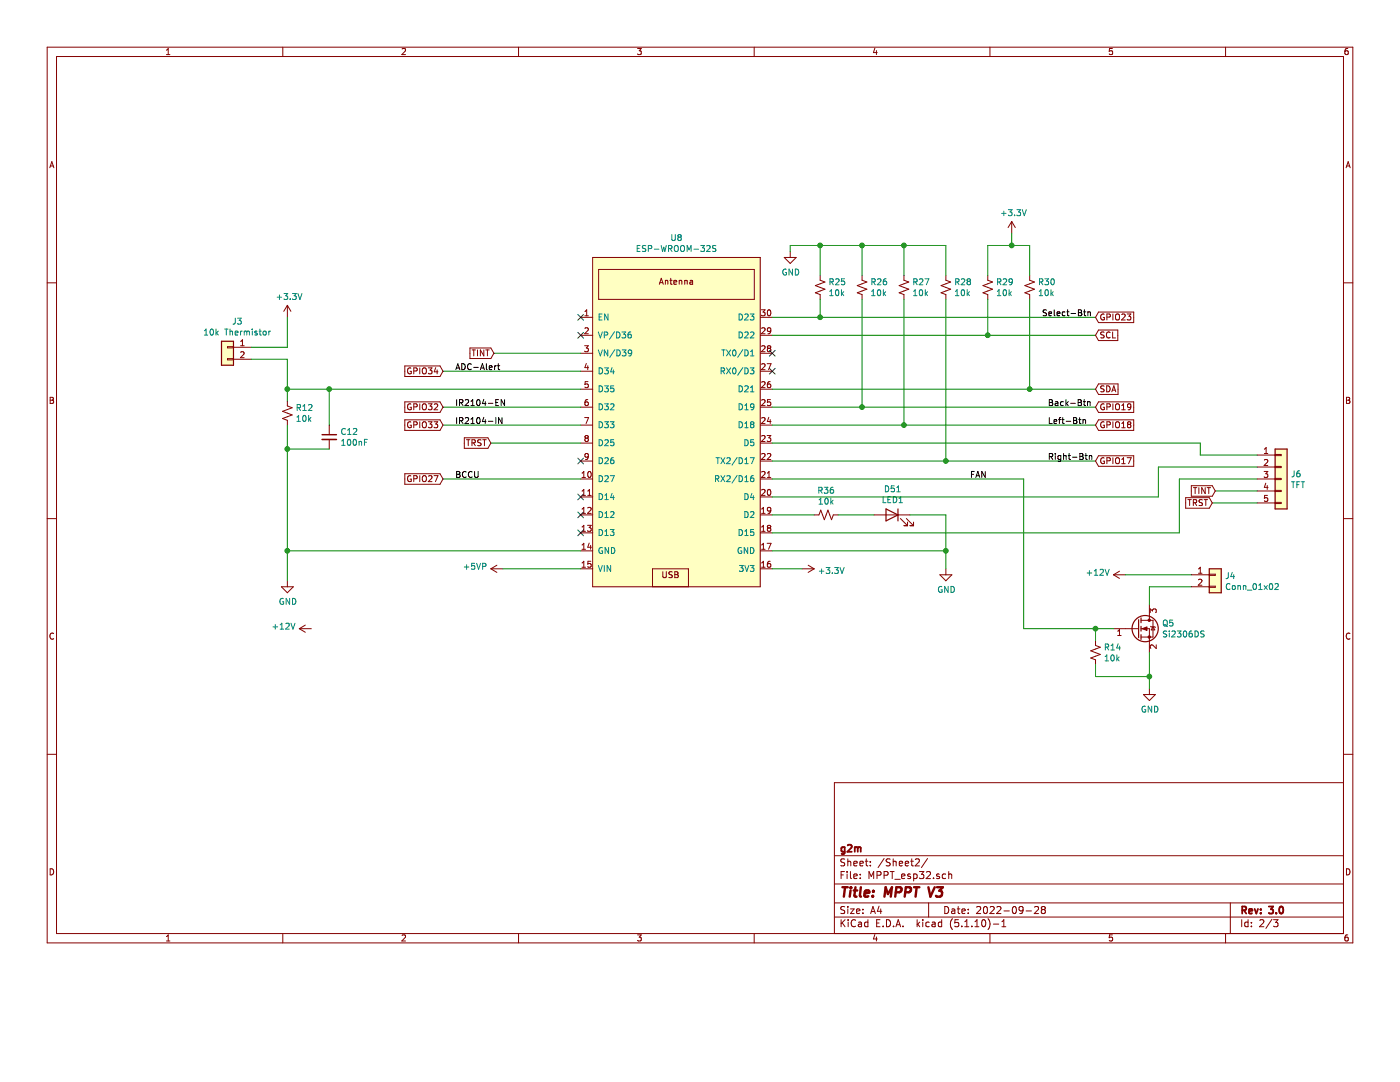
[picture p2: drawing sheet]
EESchema Schematic File Version 4
EELAYER 30 0
EELAYER END
$Descr A4 11693 8268
encoding utf-8
Sheet 2 3
Title "MPPT V3"
Date "2022-09-28"
Rev "3.0"
Comp "g2m"
Comment1 ""
Comment2 ""
Comment3 ""
Comment4 ""
$EndDescr
$Comp
L Device:R_Small_US R25
U 1 1
P 6850 2400
F 0 "R25" H 6918 2446 50  0000 L CNN
F 1 "10k" H 6918 2355 50  0000 L CNN
F 2 "Resistor_SMD:R_0805_2012Metric_Pad1.20x1.40mm_HandSolder" H 6850 2400 50  0001 C CNN
F 3 "~" H 6850 2400 50  0001 C CNN
	1    6850 2400
	1    0    0    -1  
$EndComp
$Comp
L Device:R_Small_US R26
U 1 1
P 7200 2400
F 0 "R26" H 7268 2446 50  0000 L CNN
F 1 "10k" H 7268 2355 50  0000 L CNN
F 2 "Resistor_SMD:R_0805_2012Metric_Pad1.20x1.40mm_HandSolder" H 7200 2400 50  0001 C CNN
F 3 "~" H 7200 2400 50  0001 C CNN
	1    7200 2400
	1    0    0    -1  
$EndComp
$Comp
L Device:R_Small_US R27
U 1 1
P 7550 2400
F 0 "R27" H 7618 2446 50  0000 L CNN
F 1 "10k" H 7618 2355 50  0000 L CNN
F 2 "Resistor_SMD:R_0805_2012Metric_Pad1.20x1.40mm_HandSolder" H 7550 2400 50  0001 C CNN
F 3 "~" H 7550 2400 50  0001 C CNN
	1    7550 2400
	1    0    0    -1  
$EndComp
$Comp
L Device:R_Small_US R28
U 1 1
P 7900 2400
F 0 "R28" H 7968 2446 50  0000 L CNN
F 1 "10k" H 7968 2355 50  0000 L CNN
F 2 "Resistor_SMD:R_0805_2012Metric_Pad1.20x1.40mm_HandSolder" H 7900 2400 50  0001 C CNN
F 3 "~" H 7900 2400 50  0001 C CNN
	1    7900 2400
	1    0    0    -1  
$EndComp
Text GLabel 9150 2650 2    50   Input ~ 0
GPIO23
Wire Wire Line
	6450 2650 6850 2650
Wire Wire Line
	6850 2500 6850 2650
Connection ~ 6850 2650
Wire Wire Line
	6850 2650 9150 2650
Wire Wire Line
	7900 2300 7900 2050
Wire Wire Line
	7900 2050 7550 2050
Wire Wire Line
	6850 2050 6850 2300
Wire Wire Line
	7200 2300 7200 2050
Connection ~ 7200 2050
Wire Wire Line
	7200 2050 6850 2050
Wire Wire Line
	7550 2300 7550 2050
Connection ~ 7550 2050
Wire Wire Line
	7550 2050 7200 2050
$Comp
L Device:R_Small_US R29
U 1 1
P 8250 2400
F 0 "R29" H 8318 2446 50  0000 L CNN
F 1 "10k" H 8318 2355 50  0000 L CNN
F 2 "Resistor_SMD:R_0805_2012Metric_Pad1.20x1.40mm_HandSolder" H 8250 2400 50  0001 C CNN
F 3 "~" H 8250 2400 50  0001 C CNN
	1    8250 2400
	1    0    0    -1  
$EndComp
$Comp
L Device:R_Small_US R30
U 1 1
P 8600 2400
F 0 "R30" H 8668 2446 50  0000 L CNN
F 1 "10k" H 8668 2355 50  0000 L CNN
F 2 "Resistor_SMD:R_0805_2012Metric_Pad1.20x1.40mm_HandSolder" H 8600 2400 50  0001 C CNN
F 3 "~" H 8600 2400 50  0001 C CNN
	1    8600 2400
	1    0    0    -1  
$EndComp
Wire Wire Line
	8250 2300 8250 2050
Wire Wire Line
	8250 2050 8450 2050
Wire Wire Line
	8600 2050 8600 2300
$Comp
L power:+3.3V #PWR0107
U 1 1
P 8450 1950
F 0 "#PWR0107" H 8450 1800 50  0001 C CNN
F 1 "+3.3V" H 8465 2123 50  0000 C CNN
F 2 "" H 8450 1950 50  0001 C CNN
F 3 "" H 8450 1950 50  0001 C CNN
	1    8450 1950
	1    0    0    -1  
$EndComp
Wire Wire Line
	8450 1950 8450 2050
Connection ~ 8450 2050
Wire Wire Line
	8450 2050 8600 2050
Wire Wire Line
	6450 2800 8250 2800
Wire Wire Line
	8250 2800 8250 2500
Text GLabel 9150 2800 2    50   Input ~ 0
SCL
Text GLabel 9150 3250 2    50   Input ~ 0
SDA
Wire Wire Line
	6450 3250 8600 3250
Wire Wire Line
	8250 2800 9150 2800
Connection ~ 8250 2800
Wire Wire Line
	8600 2500 8600 3250
Connection ~ 8600 3250
Wire Wire Line
	8600 3250 9150 3250
Text GLabel 9150 3400 2    50   Input ~ 0
GPIO19
Text GLabel 9150 3550 2    50   Input ~ 0
GPIO18
Wire Wire Line
	6450 3400 7200 3400
Wire Wire Line
	6450 3550 7550 3550
Wire Wire Line
	7200 2500 7200 3400
Connection ~ 7200 3400
Wire Wire Line
	7200 3400 9150 3400
Wire Wire Line
	7550 2500 7550 3550
Connection ~ 7550 3550
Wire Wire Line
	7550 3550 9150 3550
Text GLabel 9150 3850 2    50   Input ~ 0
GPIO17
Wire Wire Line
	6450 3850 7900 3850
Wire Wire Line
	7900 2500 7900 3850
Connection ~ 7900 3850
Wire Wire Line
	7900 3850 9150 3850
Wire Wire Line
	6450 4000 8550 4000
$Comp
L Device:R_Small_US R36
U 1 1
P 6900 4300
F 0 "R36" V 6695 4300 50  0000 C CNN
F 1 "10k" V 6786 4300 50  0000 C CNN
F 2 "Resistor_SMD:R_0805_2012Metric_Pad1.20x1.40mm_HandSolder" H 6900 4300 50  0001 C CNN
F 3 "~" H 6900 4300 50  0001 C CNN
	1    6900 4300
	0    1    1    0   
$EndComp
$Comp
L Device:LED D51
U 1 1
P 7450 4300
F 0 "D51" H 7443 4517 50  0000 C CNN
F 1 "LED1" H 7443 4426 50  0000 C CNN
F 2 "LED_SMD:LED_0805_2012Metric_Pad1.15x1.40mm_HandSolder" H 7450 4300 50  0001 C CNN
F 3 "~" H 7450 4300 50  0001 C CNN
	1    7450 4300
	-1   0    0    -1  
$EndComp
Wire Wire Line
	6450 4300 6800 4300
Wire Wire Line
	7000 4300 7300 4300
$Comp
L power:GND #PWR0108
U 1 1
P 7900 4750
F 0 "#PWR0108" H 7900 4500 50  0001 C CNN
F 1 "GND" H 7905 4577 50  0000 C CNN
F 2 "" H 7900 4750 50  0001 C CNN
F 3 "" H 7900 4750 50  0001 C CNN
	1    7900 4750
	1    0    0    -1  
$EndComp
Wire Wire Line
	7600 4300 7900 4300
Wire Wire Line
	7900 4300 7900 4600
Wire Wire Line
	6450 4600 7900 4600
Connection ~ 7900 4600
Wire Wire Line
	7900 4600 7900 4750
Text GLabel 3700 4000 0    50   Input ~ 0
GPIO27
Wire Wire Line
	4850 4000 3700 4000
Text GLabel 3700 3550 0    50   Input ~ 0
GPIO33
Wire Wire Line
	4850 3550 3700 3550
Text GLabel 3700 3400 0    50   Input ~ 0
GPIO32
Wire Wire Line
	4850 3400 3700 3400
Text GLabel 3700 3100 0    50   Input ~ 0
GPIO34
Wire Wire Line
	4850 3100 3700 3100
$Comp
L Device:R_Small_US R12
U 1 1
P 2400 3450
F 0 "R12" H 2468 3496 50  0000 L CNN
F 1 "10k" H 2468 3405 50  0000 L CNN
F 2 "Resistor_SMD:R_0805_2012Metric_Pad1.20x1.40mm_HandSolder" H 2400 3450 50  0001 C CNN
F 3 "~" H 2400 3450 50  0001 C CNN
	1    2400 3450
	1    0    0    -1  
$EndComp
Wire Wire Line
	4850 3250 2750 3250
Wire Wire Line
	2400 3250 2400 3350
Connection ~ 2400 3250
$Comp
L power:+3.3V #PWR0115
U 1 1
P 2400 2650
F 0 "#PWR0115" H 2400 2500 50  0001 C CNN
F 1 "+3.3V" H 2415 2823 50  0000 C CNN
F 2 "" H 2400 2650 50  0001 C CNN
F 3 "" H 2400 2650 50  0001 C CNN
	1    2400 2650
	1    0    0    -1  
$EndComp
$Comp
L power:GND #PWR0116
U 1 1
P 2400 4850
F 0 "#PWR0116" H 2400 4600 50  0001 C CNN
F 1 "GND" H 2405 4677 50  0000 C CNN
F 2 "" H 2400 4850 50  0001 C CNN
F 3 "" H 2400 4850 50  0001 C CNN
	1    2400 4850
	1    0    0    -1  
$EndComp
Wire Wire Line
	2400 3550 2400 3750
Wire Wire Line
	4850 4600 2400 4600
Connection ~ 2400 4600
Wire Wire Line
	2400 4600 2400 4850
Text Label 3800 3100 0    50   ~ 0
ADC-Alert
Text Label 3800 3400 0    50   ~ 0
IR2104-EN
Text Label 3800 3550 0    50   ~ 0
IR2104-IN
Text Label 3800 4000 0    50   ~ 0
BCCU
Text Label 8100 4000 0    50   ~ 0
FAN
$Comp
L power:+3.3V #PWR0117
U 1 1
P 6700 4750
F 0 "#PWR0117" H 6700 4600 50  0001 C CNN
F 1 "+3.3V" V 6715 4878 50  0000 L CNN
F 2 "" H 6700 4750 50  0001 C CNN
F 3 "" H 6700 4750 50  0001 C CNN
	1    6700 4750
	0    1    1    0   
$EndComp
Wire Wire Line
	6450 4750 6700 4750
$Comp
L power:GND #PWR0118
U 1 1
P 6600 2100
F 0 "#PWR0118" H 6600 1850 50  0001 C CNN
F 1 "GND" H 6605 1927 50  0000 C CNN
F 2 "" H 6600 2100 50  0001 C CNN
F 3 "" H 6600 2100 50  0001 C CNN
	1    6600 2100
	1    0    0    -1  
$EndComp
Wire Wire Line
	6850 2050 6600 2050
Wire Wire Line
	6600 2050 6600 2100
Connection ~ 6850 2050
NoConn ~ 4850 2650
NoConn ~ 4850 2800
NoConn ~ 6450 2950
NoConn ~ 6450 3100
NoConn ~ 4850 3850
NoConn ~ 4850 4150
NoConn ~ 4850 4300
NoConn ~ 4850 4450
Text Label 8700 2650 0    50   ~ 0
Select-Btn
Text Label 8750 3400 0    50   ~ 0
Back-Btn
Text Label 8750 3550 0    50   ~ 0
Left-Btn
Text Label 8750 3850 0    50   ~ 0
Right-Btn
$Comp
L Connector_Generic:Conn_01x02 J3
U 1 1
P 1900 2900
F 0 "J3" H 1818 3117 50  0000 C CNN
F 1 "10k Thermistor" H 1818 3026 50  0000 C CNN
F 2 "Connector_JST:JST_XH_B2B-XH-A_1x02_P2.50mm_Vertical" H 1900 2900 50  0001 C CNN
F 3 "~" H 1900 2900 50  0001 C CNN
	1    1900 2900
	-1   0    0    -1  
$EndComp
Wire Wire Line
	2100 3000 2400 3000
Wire Wire Line
	2400 3000 2400 3250
Wire Wire Line
	2100 2900 2400 2900
Wire Wire Line
	2400 2650 2400 2900
$Comp
L Device:Q_NMOS_GSD Q5
U 1 1
P 9500 5250
F 0 "Q5" H 9704 5296 50  0000 L CNN
F 1 "Si2306DS" H 9704 5205 50  0000 L CNN
F 2 "Package_TO_SOT_SMD:SOT-23" H 9700 5350 50  0001 C CNN
F 3 "~" H 9500 5250 50  0001 C CNN
	1    9500 5250
	1    0    0    -1  
$EndComp
$Comp
L Connector_Generic:Conn_01x02 J4
U 1 1
P 10150 4800
F 0 "J4" H 10230 4792 50  0000 L CNN
F 1 "Conn_01x02" H 10230 4701 50  0000 L CNN
F 2 "Connector_JST:JST_XH_B2B-XH-A_1x02_P2.50mm_Vertical" H 10150 4800 50  0001 C CNN
F 3 "~" H 10150 4800 50  0001 C CNN
	1    10150 4800
	1    0    0    -1  
$EndComp
$Comp
L Device:R_Small_US R14
U 1 1
P 9150 5450
F 0 "R14" H 9218 5496 50  0000 L CNN
F 1 "10k" H 9218 5405 50  0000 L CNN
F 2 "Resistor_SMD:R_0805_2012Metric_Pad1.20x1.40mm_HandSolder" H 9150 5450 50  0001 C CNN
F 3 "~" H 9150 5450 50  0001 C CNN
	1    9150 5450
	1    0    0    -1  
$EndComp
$Comp
L power:GND #PWR02
U 1 1
P 9600 5750
F 0 "#PWR02" H 9600 5500 50  0001 C CNN
F 1 "GND" H 9605 5577 50  0000 C CNN
F 2 "" H 9600 5750 50  0001 C CNN
F 3 "" H 9600 5750 50  0001 C CNN
	1    9600 5750
	1    0    0    -1  
$EndComp
Wire Wire Line
	9600 5450 9600 5650
Wire Wire Line
	9150 5550 9150 5650
Wire Wire Line
	9150 5650 9600 5650
Connection ~ 9600 5650
Wire Wire Line
	9600 5650 9600 5750
Wire Wire Line
	9150 5350 9150 5250
Wire Wire Line
	9150 5250 9300 5250
Wire Wire Line
	9600 5050 9600 4900
Wire Wire Line
	9600 4900 9950 4900
$Comp
L power:+12V #PWR01
U 1 1
P 9400 4800
F 0 "#PWR01" H 9400 4650 50  0001 C CNN
F 1 "+12V" V 9415 4928 50  0000 L CNN
F 2 "" H 9400 4800 50  0001 C CNN
F 3 "" H 9400 4800 50  0001 C CNN
	1    9400 4800
	0    -1   -1   0   
$EndComp
Wire Wire Line
	9950 4800 9400 4800
Wire Wire Line
	8550 4000 8550 5250
Wire Wire Line
	8550 5250 9150 5250
Connection ~ 9150 5250
$Comp
L Device:C_Small C12
U 1 1
P 2750 3650
F 0 "C12" H 2842 3696 50  0000 L CNN
F 1 "100nF" H 2842 3605 50  0000 L CNN
F 2 "Capacitor_SMD:C_0805_2012Metric_Pad1.18x1.45mm_HandSolder" H 2750 3650 50  0001 C CNN
F 3 "~" H 2750 3650 50  0001 C CNN
	1    2750 3650
	1    0    0    -1  
$EndComp
Wire Wire Line
	2750 3550 2750 3250
Connection ~ 2750 3250
Wire Wire Line
	2750 3250 2400 3250
Wire Wire Line
	2750 3750 2400 3750
Connection ~ 2400 3750
Wire Wire Line
	2400 3750 2400 4600
$Comp
L power:+12V #PWR0104
U 1 1
P 2600 5250
F 0 "#PWR0104" H 2600 5100 50  0001 C CNN
F 1 "+12V" V 2615 5378 50  0000 L CNN
F 2 "" H 2600 5250 50  0001 C CNN
F 3 "" H 2600 5250 50  0001 C CNN
	1    2600 5250
	0    -1   -1   0   
$EndComp
$Comp
L power:+5VP #PWR08
U 1 1
P 4200 4750
F 0 "#PWR08" H 4200 4600 50  0001 C CNN
F 1 "+5VP" V 4215 4878 50  0000 L CNN
F 2 "" H 4200 4750 50  0001 C CNN
F 3 "" H 4200 4750 50  0001 C CNN
	1    4200 4750
	0    -1   -1   0   
$EndComp
Wire Wire Line
	4200 4750 4850 4750
$Comp
L Connector_Generic:Conn_01x05 J6
U 1 1
P 10700 4000
F 0 "J6" H 10780 4042 50  0000 L CNN
F 1 "TFT" H 10780 3951 50  0000 L CNN
F 2 "Connector_JST:JST_XH_B5B-XH-A_1x05_P2.50mm_Vertical" H 10700 4000 50  0001 C CNN
F 3 "~" H 10700 4000 50  0001 C CNN
	1    10700 4000
	1    0    0    -1  
$EndComp
$Comp
L MPPT_1KW_ESP32_ggmV2-rescue:ESP-WROOM-32S-ESP32-DEVKITC-MPPT_1KW_ESP32_ggm-rescue U8
U 1 1
P 4950 2650
F 0 "U8" H 5650 3315 50  0000 C CNN
F 1 "ESP-WROOM-32S" H 5650 3224 50  0000 C CNN
F 2 "ESP32-Footprints:ESP-WROOM-32S" H 6100 1800 50  0001 C CNN
F 3 "" H 6100 1800 50  0001 C CNN
	1    4950 2650
	1    0    0    -1  
$EndComp
Wire Wire Line
	6450 3700 10025 3700
Wire Wire Line
	10025 3700 10025 3800
Wire Wire Line
	10025 3800 10500 3800
Wire Wire Line
	6450 4150 9675 4150
Wire Wire Line
	9675 4150 9675 3900
Wire Wire Line
	9675 3900 10500 3900
Wire Wire Line
	6450 4450 9850 4450
Wire Wire Line
	9850 4450 9850 4000
Wire Wire Line
	9850 4000 10500 4000
Text GLabel 10150 4100 0    50   Input ~ 0
TINT
Text GLabel 10125 4200 0    50   Input ~ 0
TRST
Wire Wire Line
	10500 4100 10150 4100
Wire Wire Line
	10500 4200 10125 4200
Text GLabel 4100 3700 0    50   Input ~ 0
TRST
Text GLabel 4125 2950 0    50   Input ~ 0
TINT
Wire Wire Line
	4125 2950 4850 2950
Wire Wire Line
	4100 3700 4850 3700
$EndSCHEMATC
